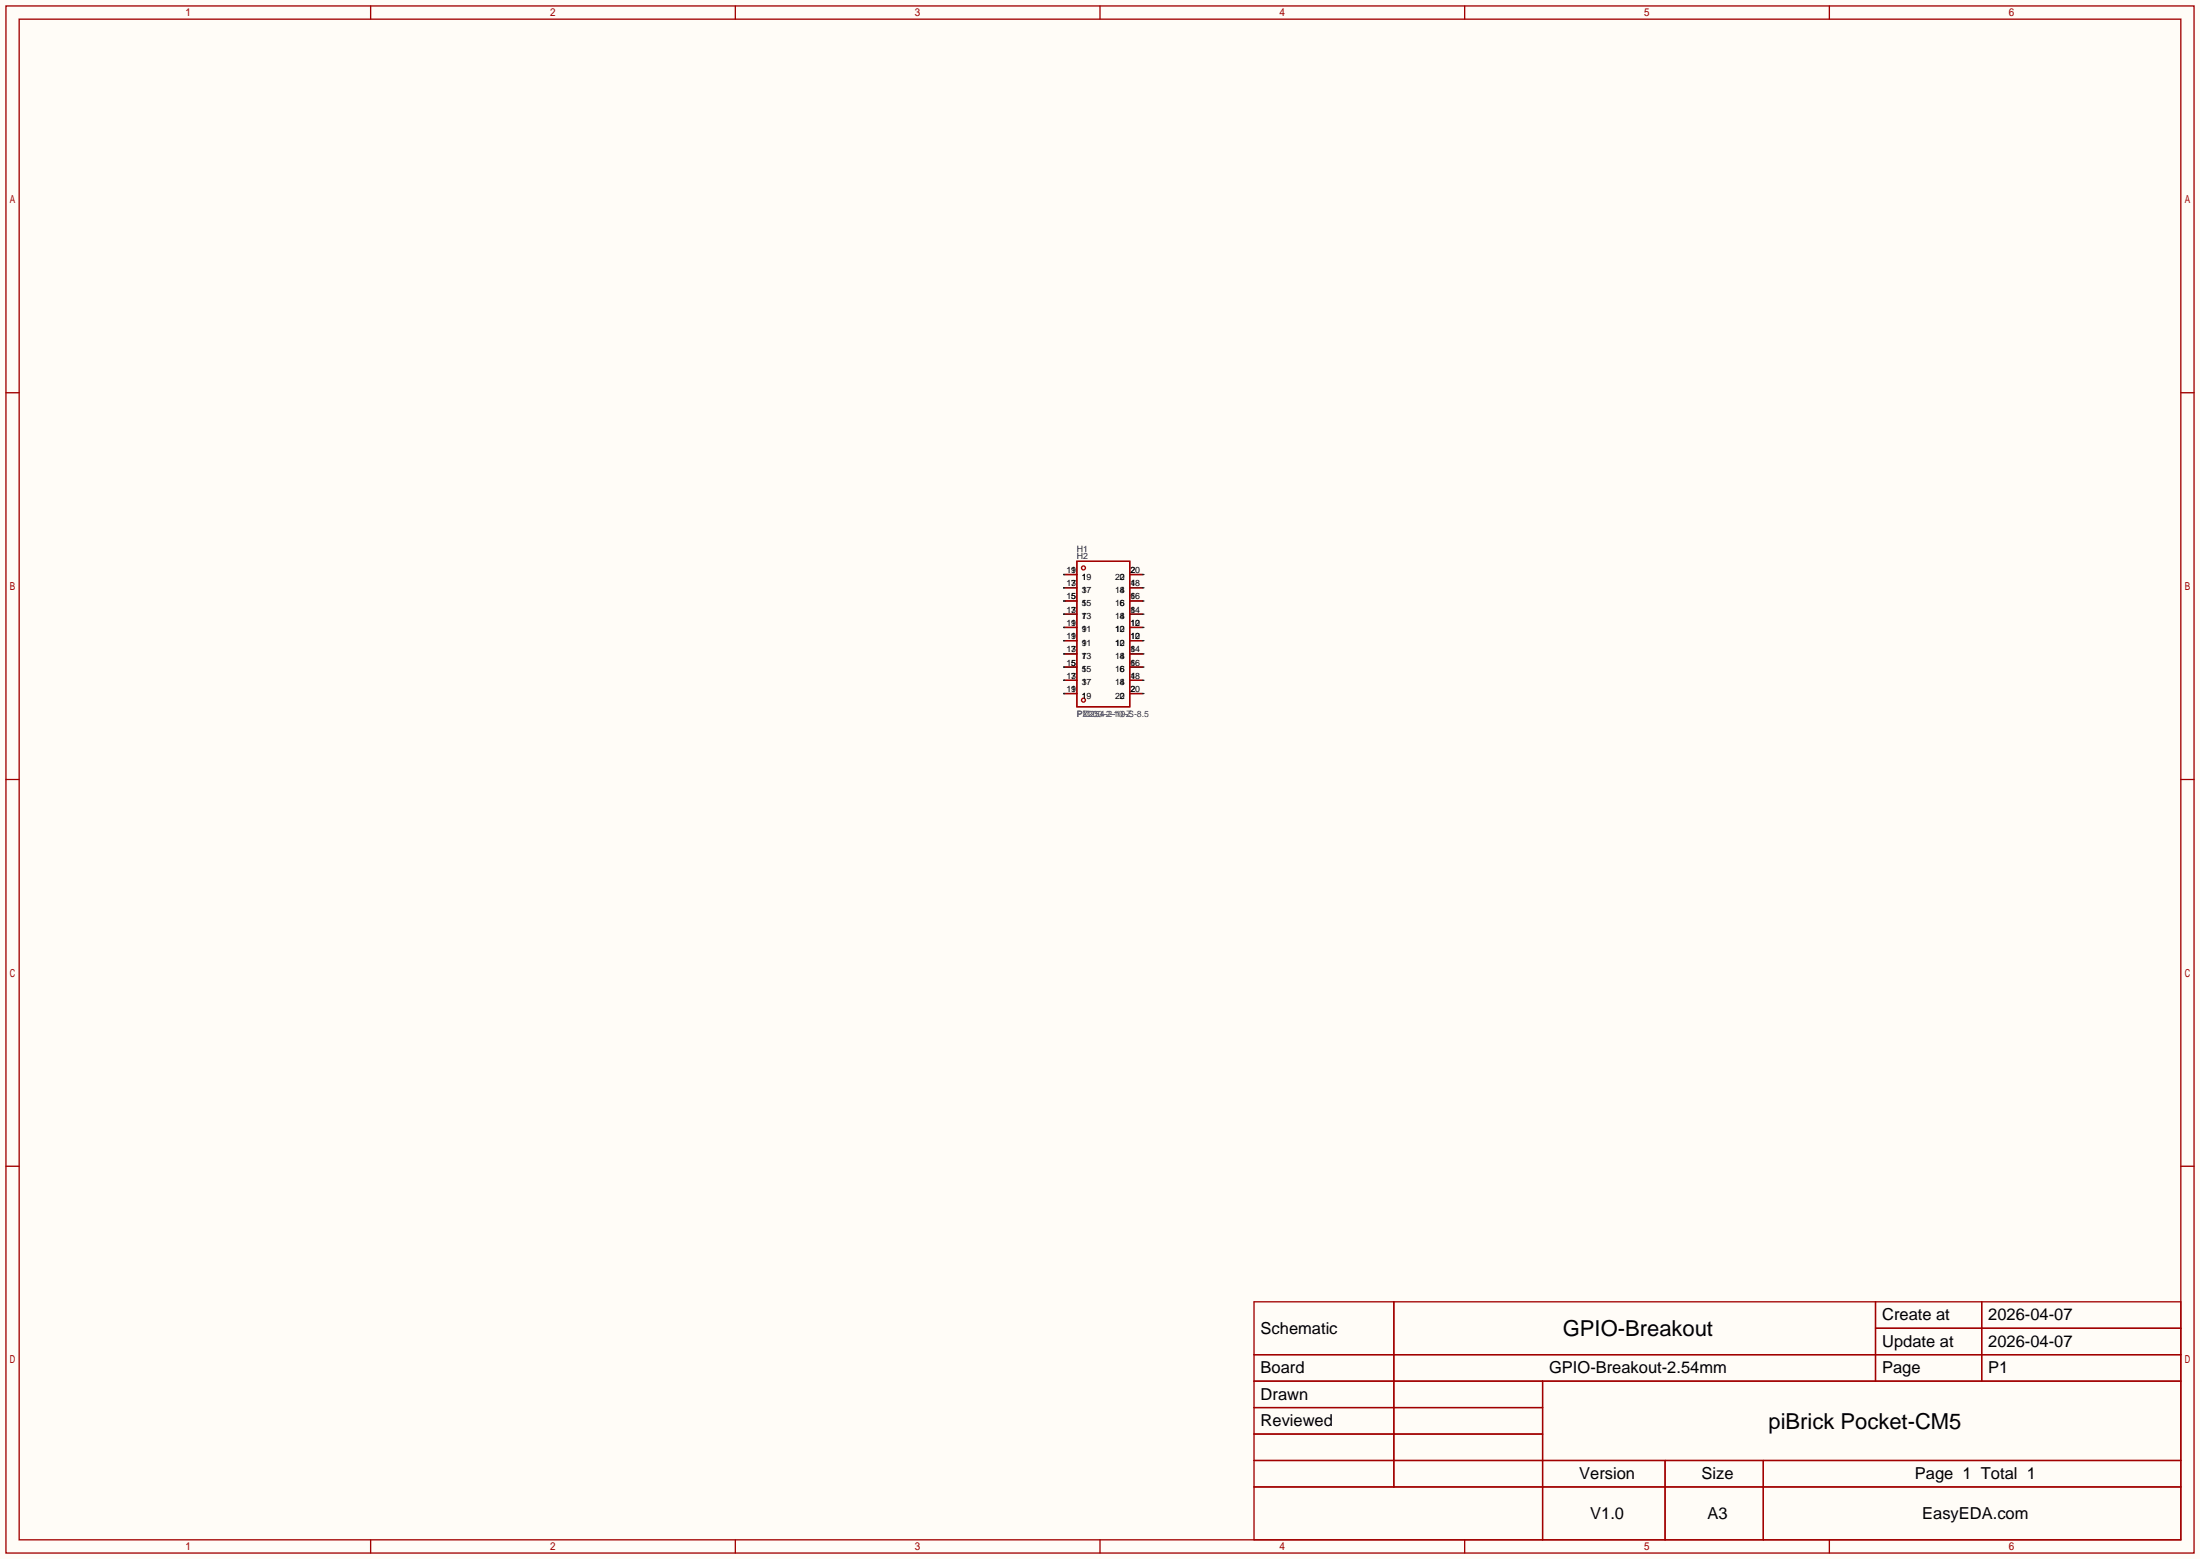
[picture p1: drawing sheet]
<svg xmlns="http://www.w3.org/2000/svg" width="423mm" height="299mm" viewBox="0 0 423 299" stroke-linecap="round" stroke-linejoin="round" font-family="sans-serif">
<path d="M0 0h422.7v299.5h-422.7z" fill="#fffcf7"/>
<g fill="none" stroke="#a10000" stroke-width=".25">
<path d="M1.1 1.1h420.4v297.2h-420.4zM3.7 3.7h415.3v292.1h-415.3zM71.2 1.1v2.6M141.3 1.1v2.6M211.3 1.1v2.6M281.4 1.1v2.6M351.5 1.1v2.6M1.1 75.4h2.6M419 75.4h2.5M206.9 107.8h10.1v28h-10.1zM1.1 149.7h2.6M419 149.7h2.5"/>
<path d="M1.1 224h2.6M419 224h2.5M240.9 250.1h178.1v45.7h-178.1zM267.8 250.1v35.5M360.3 250.1v15.2M360.3 255.1h58.7M380.7 250.1v15.2M240.9 260.2h178.1M240.9 265.3h178.1M240.9 270.4h55.5M240.9 275.5h55.5M296.4 265.3v30.5"/>
<path d="M71.2 295.8v2.5M141.3 295.8v2.5M211.3 295.8v2.5M240.9 280.5h178.1M240.9 285.6h178.1M281.4 295.8v2.5M319.9 280.5v15.3M338.8 280.5v15.3M351.5 295.8v2.5"/>
<circle cx="208.2" cy="109.1" r=".38"/>
<circle cx="208.2" cy="134.5" r=".38"/>
</g>
<g fill="none" stroke="#870000" stroke-width=".25">
<path d="M204.3 110.4h2.6M204.3 112.9h2.6M204.3 115.4h2.6M204.3 118h2.6M217 110.4h2.6M217 112.9h2.6M217 115.4h2.6M217 118h2.6M204.3 133.2h2.6M204.3 130.7h2.6M204.3 128.1h2.6M204.3 125.6h2.6"/>
<path d="M204.3 120.5h2.6M204.3 123.1h2.6M217 133.2h2.6M217 130.7h2.6M217 128.1h2.6M217 125.6h2.6M217 120.5h2.6M217 123.1h2.6"/>
</g>
<g fill="none" stroke="#008700" stroke-width=".25">
<path d="M204.3 110.4h.1M204.3 112.9h.1M204.3 115.4h.1M204.3 118h.1M219.6 118h.1M219.6 115.4h.1M219.6 112.9h.1M219.6 110.4h.1M204.3 120.5h.1M204.3 123.1h.1M204.3 125.6h.1M204.3 128.1h.1"/>
<path d="M204.3 130.7h.1M204.3 133.2h.1M219.6 133.2h.1M219.6 130.7h.1M219.6 128.1h.1M219.6 125.6h.1M219.6 123.1h.1M219.6 120.5h.1"/>
</g>
<g font-size="4.2">
<text x="300.3" y="256.7">GPIO-Breakout</text>
<text x="339.8" y="274.5">piBrick Pocket-CM5</text>
</g>
<g font-size="3.2">
<text x="242.2" y="256.2">Schematic</text>
<text x="361.6" y="253.7">Create at</text>
<text x="382" y="253.7">2026-04-07</text>
<text x="242.2" y="263.8">Board</text>
<text x="297.6" y="263.8">GPIO-Breakout-2.54mm</text>
<text x="361.6" y="258.7">Update at</text>
<text x="361.6" y="263.8">Page</text>
<text x="382" y="258.7">2026-04-07</text>
<text x="382" y="263.8">P1</text>
<text x="242.2" y="268.9">Drawn</text>
<text x="242.2" y="274">Reviewed</text>
<text x="303.4" y="284.1">Version</text>
<text x="326.9" y="284.1">Size</text>
<text x="367.9" y="284.1">Page 1 Total 1</text>
<text x="305.5" y="291.8">V1.0</text>
<text x="328" y="291.8">A3</text>
<text x="369.3" y="291.8">EasyEDA.com</text>
</g>
<g font-size="1.7" fill="#000080">
<text x="206.9" y="107.3">H2</text>
<text x="206.9" y="106">H1</text>
</g>
<g font-size="1.7">
<text x="204.9" y="112.6">17</text>
<text x="204.9" y="110.1">19</text>
<text x="205.8" y="110.1">1</text>
<text x="205.8" y="112.6">3</text>
<text x="207.8" y="111.3">1</text>
<text x="207.8" y="113.9">3</text>
<text x="207.8" y="113.9">17</text>
<text x="207.8" y="111.3">19</text>
<text x="214.2" y="111.3">20</text>
<text x="214.2" y="113.9">18</text>
<text x="215.2" y="113.9">4</text>
<text x="215.2" y="111.3">2</text>
<text x="217.2" y="112.6">4</text>
<text x="217.2" y="110.1">2</text>
<text x="217.2" y="110.1">20</text>
<text x="217.2" y="112.6">18</text>
<text x="204.9" y="117.7">13</text>
<text x="204.9" y="115.1">15</text>
<text x="205.8" y="115.1">5</text>
<text x="205.8" y="117.7">7</text>
<text x="207.8" y="116.4">5</text>
<text x="207.8" y="118.9">7</text>
<text x="207.8" y="118.9">13</text>
<text x="207.8" y="116.4">15</text>
<text x="214.2" y="116.4">16</text>
<text x="214.2" y="118.9">14</text>
<text x="215.2" y="118.9">8</text>
<text x="215.2" y="116.4">6</text>
<text x="217.2" y="117.7">8</text>
<text x="217.2" y="115.1">6</text>
<text x="217.2" y="115.1">16</text>
<text x="217.2" y="117.7">14</text>
<text x="204.9" y="122.8">11</text>
<text x="204.9" y="125.3">13</text>
<text x="204.9" y="120.2">11</text>
<text x="205.8" y="120.2">9</text>
<text x="205.8" y="125.3">7</text>
<text x="205.8" y="122.8">9</text>
<text x="207.8" y="121.5">9</text>
<text x="207.8" y="124">11</text>
<text x="207.8" y="124">9</text>
<text x="207.8" y="121.5">11</text>
<text x="214.2" y="124">12</text>
<text x="214.2" y="121.5">10</text>
<text x="214.2" y="121.5">12</text>
<text x="214.2" y="124">10</text>
<text x="217.2" y="125.3">14</text>
<text x="217.2" y="122.8">12</text>
<text x="217.2" y="120.2">10</text>
<text x="217.2" y="120.2">12</text>
<text x="217.2" y="122.8">10</text>
<text x="217.2" y="125.3">8</text>
<text x="204.9" y="127.8">15</text>
<text x="204.9" y="130.4">17</text>
<text x="205.8" y="130.4">3</text>
<text x="205.8" y="127.8">5</text>
<text x="207.8" y="126.6">13</text>
<text x="207.8" y="129.1">15</text>
<text x="207.8" y="131.6">17</text>
<text x="207.8" y="131.6">3</text>
<text x="207.8" y="129.1">5</text>
<text x="207.8" y="126.6">7</text>
<text x="214.2" y="131.6">18</text>
<text x="214.2" y="129.1">16</text>
<text x="214.2" y="126.6">14</text>
<text x="215.2" y="126.6">8</text>
<text x="215.2" y="129.1">6</text>
<text x="215.2" y="131.6">4</text>
<text x="217.2" y="130.4">18</text>
<text x="217.2" y="127.8">16</text>
<text x="217.2" y="127.8">6</text>
<text x="217.2" y="130.4">4</text>
<text x="204.9" y="132.9">19</text>
<text x="205.8" y="132.9">1</text>
<text x="207.8" y="134.2">19</text>
<text x="207.8" y="134.2">1</text>
<text x="214.2" y="134.2">20</text>
<text x="215.2" y="134.2">2</text>
<text x="217.2" y="132.9">20</text>
<text x="217.2" y="132.9">2</text>
</g>
<g font-size="1.7" fill="#00f">
<text x="206.9" y="137.8">PM254-2-10-S-8.5</text>
<text x="206.9" y="137.8">PZ200-2-10-Z</text>
</g>
</svg>
